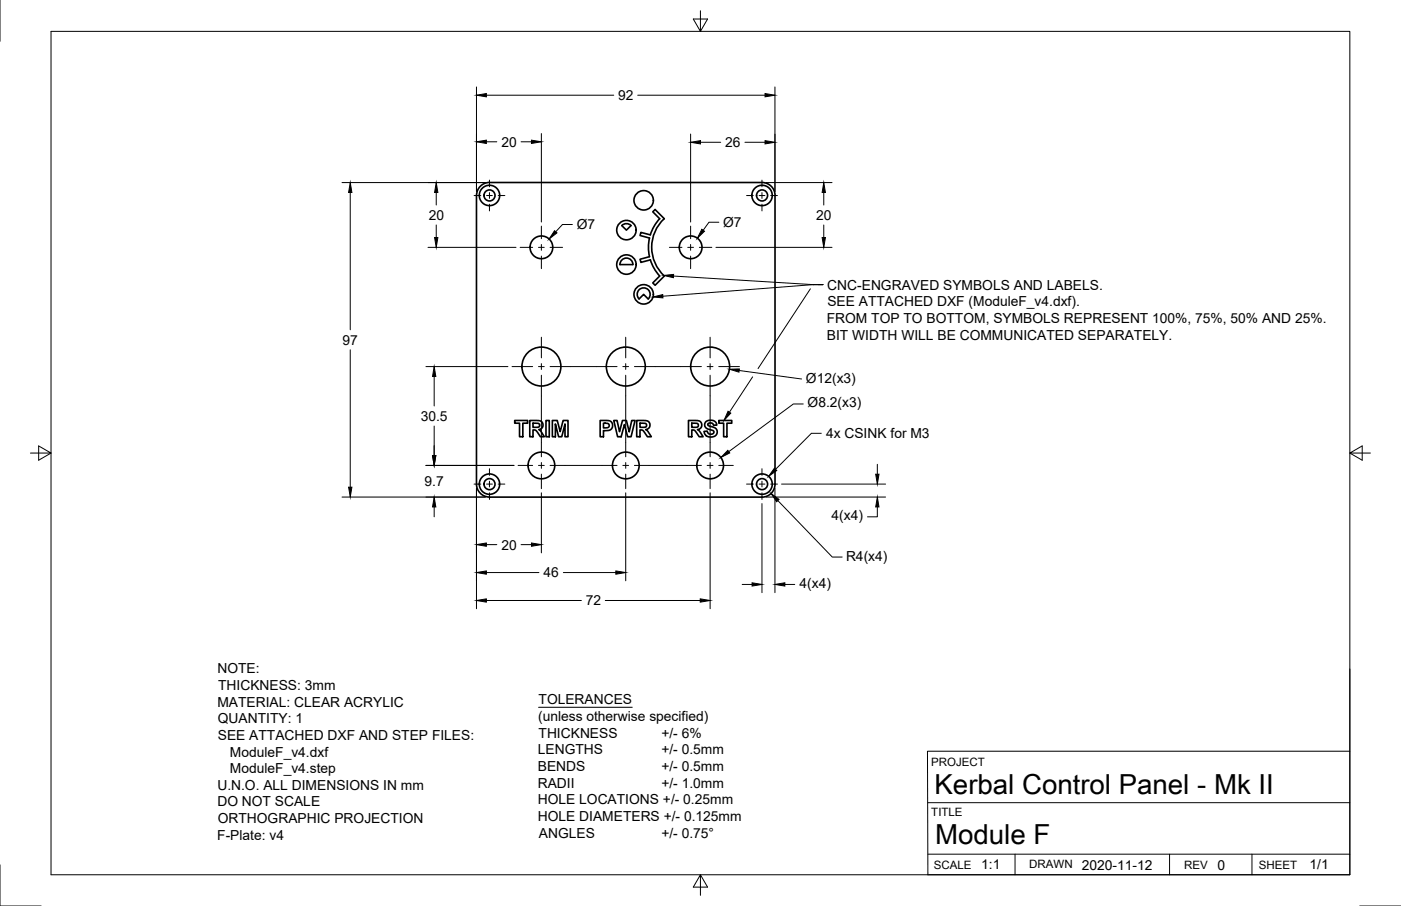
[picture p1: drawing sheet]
<svg xmlns="http://www.w3.org/2000/svg" width="432mm" height="279mm" viewBox="0 0 432 279" stroke-linecap="round" stroke-linejoin="round" font-family="sans-serif">
<!-- layer: Visible -->
<g fill="none" stroke="#000" stroke-width=".51">
<path d="M191.6 69.6a1.95 1.95 0 0 1 2.9 0l-1.4 1.4zM191.1 81.6h4M191.1 81.6a2 2 0 0 1 2-2 2 2 0 0 1 2 2M197 92.2l1.4-1.4 1.4 1.4M197 92.2a2 2 0 0 1 0-2.8 2 2 0 0 1 2.8 0 2 2 0 0 1 0 2.8M204.7 85.1a12 12 0 0 1 0-17.7l-2.8-2.8-.7 .7 2.1 2.2a12.6 12.6 0 0 0-2.9 4.9l-2.9-.7-.2 .9 2.9 .8a13.1 13.1 0 0 0 0 5.8l-2.9 .7 .2 1 2.9-.8a12.9 12.9 0 0 0 2.9 5l-2.1 2.1 .7 .8 2.8-2.9M158.6 129.7h4v.8h-1.5v4.2h-1v-4.2h-1.5zM163.3 129.7h2.8l1.1 .6 .2 .7-.2 .7-.5 .6-.6 .2 .7 .7 1 1.5h-1.2l-.8-1.1a1.39 1.39 0 0 0-1.5-1v2.1h-1zM164.3 130.5l1.7 .1 .3 .4a.81 .81 0 0 1-.4 .8 .81 .81 0 0 1-.9 0h-.7zM168.3 129.7h1v5h-1zM170.2 129.7h1.5l1 3.4 .9-3.4h1.5v5h-1v-4l-1 4h-.9l-1-4v4h-1zM185 129.7l2.8 .1 .6 .3 .4 .7v.9l-.7 .9-2.1 .2v1.9h-1z"/>
<path d="M186 130.5l1.4 .1 .4 .6a.88 .88 0 0 1-1.3 .8h-.5zM189.2 129.7h1l.7 3.4 1-3.4h1.2l.8 3.5 .8-3.5h1l-1.2 5h-1.1l-1-3.8-.9 3.8h-1.1zM196.2 129.7h2.7l1.1 .4 .3 .8-.1 .8-.5 .6-.7 .2 .8 .7 .9 1.5h-1.2l-.7-1.1a1.38 1.38 0 0 0-1.5-1v2.1h-1.1zM197.3 130.5h.7a.94 .94 0 0 1 1.2 .4l.1 .1a.74 .74 0 0 1-1.1 .8h-.9zM212.2 129.7h2.7l1.1 .5 .3 .6-.1 .9-.6 .6-.6 .2 .8 .7 .9 1.5h-1.2l-.7-1.1a1.35 1.35 0 0 0-1.6-1v2.1h-1zM213.2 130.5h.8a.96 .96 0 0 1 1.2 .4v.1a.74 .74 0 0 1-1 .8h-1zM217.5 130.1l1.5-.5 1.4 .4 .5 1.1h-1l-.3-.5-.4-.2-.9 .2-.2 .4 .4 .3 2 .7 .4 .4 .2 .8-.4 1-.9 .5h-1.3l-1-.5-.5-1.1 1-.2 .3 .8 .8 .2 .8-.2 .1-.5a1.21 1.21 0 0 0-1.4-.8l-1-.4-.3-.5-.1-.8zM221.6 129.7h3.9v.8h-1.5v4.2h-1v-4.2h-1.4zM150.9 153.3a4 4 0 0 1-4-4v-89a4 4 0 0 1 4-4h84a4 4 0 0 1 4 4v89a4 4 0 0 1-4 4h-84"/>
<circle cx="150.9" cy="60.3" r="1.7"/>
<circle cx="150.9" cy="60.3" r="3.1"/>
<circle cx="166.9" cy="76.3" r="3.5"/>
<circle cx="193.1" cy="71" r="3"/>
<circle cx="198.4" cy="61.8" r="3"/>
<circle cx="212.9" cy="76.3" r="3.5"/>
<circle cx="234.9" cy="60.3" r="1.7"/>
<circle cx="234.9" cy="60.3" r="3.1"/>
<circle cx="193.1" cy="81.6" r="3"/>
<circle cx="198.4" cy="90.8" r="3"/>
<circle cx="166.9" cy="113" r="6"/>
<circle cx="192.9" cy="113" r="6"/>
<circle cx="218.9" cy="113" r="6"/>
<circle cx="150.9" cy="149.3" r="1.7"/>
<circle cx="150.9" cy="149.3" r="3.1"/>
<circle cx="166.9" cy="143.5" r="4.1"/>
<circle cx="192.9" cy="143.5" r="4.1"/>
<circle cx="218.9" cy="143.5" r="4.1"/>
<circle cx="234.9" cy="149.3" r="1.7"/>
<circle cx="234.9" cy="149.3" r="3.1"/>
</g>
<!-- layer: Border -->
<path d="M0 0v12.7M15.7 9.7h400.3v260.1h-400.3zM215.9 3.3v6.4l-2.2-3.8h4.4l-2.2 3.8M9.4 139.7h6.3l-3.8-2.2v4.4l3.8-2.2M416 139.7l3.8 2.2v-4.4l-3.8 2.2h6.4M0 266.7v12.7h12.7M215.9 269.8l2.2 3.8h-4.4l2.2-3.8v6.3M419.1 279.4h12.7" fill="none" stroke="#000" stroke-width=".31"/>
<!-- layer: Titleblock -->
<path d="M416 206.3v63.5h-130l-.1-38.1h130.1M286 247.5h130M286 263.4h130M312.8 263.4v6.4M360.5 263.4v6.4M385.9 263.4v6.4" fill="none" stroke="#000" stroke-width=".31"/>
<!-- layer: Center Lines -->
<g fill="none" stroke="#000" stroke-width=".31">
<path d="M150.9 55.5v2.1M150.9 59.4v1.8M234.8 55.5v2.1M234.8 59.4v1.8M146.1 60.3h2.1M150 60.3h1.7M150.9 63v2M153.5 60.3h2.1M160.3 76.3h3.9M166 76.3h1.7M166.9 69.7v3.9M166.9 75.4v1.8"/>
<path d="M166.9 79v3.8M169.5 76.3h3.9M206.3 76.3h3.9M212 76.3h1.7M212.9 69.7v3.9M212.9 75.4v1.8M212.9 79v3.8M215.5 76.3h3.9M230.1 60.3h2.1M234 60.3h1.8M234.8 63v2M237.5 60.3h2.1"/>
<path d="M157.8 113.1h6.4M166 113.1h1.7M166.9 104v6.4M166.9 112.1v1.8M166.9 115.7v6.4M169.5 113.1h6.4M183.8 113.1h6.4M192 113.1h1.7M192.8 104v6.4M192.8 112.1v1.8M192.8 115.7v6.4M195.5 113.1h6.4"/>
<path d="M209.8 113.1h6.4M218 113.1h1.8M218.9 104v6.4M218.9 112.1v1.8M218.9 115.7v6.4M221.5 113.1h6.4M166.9 136.4v4.5M192.8 136.4v4.5M218.9 136.4v4.5M146.1 149.3h2.1M150 149.3h1.7M150.9 144.5v2.1"/>
<path d="M150.9 148.4v1.8M150.9 152v2M153.5 149.3h2.1M159.7 143.5h4.5M166 143.5h1.7M166.9 142.6v1.8M166.9 146.2v4.5M169.5 143.5h4.5M185.7 143.5h4.5M192 143.5h1.7M192.8 142.6v1.8M192.8 146.2v4.5"/>
<path d="M195.5 143.5h4.5M211.7 143.5h4.5M218 143.5h1.8M218.9 142.6v1.8M218.9 146.2v4.5M221.5 143.5h4.5M230.1 149.3h2.1M234 149.3h1.8M234.8 144.5v2.1M234.8 148.4v1.8M234.8 152v2M237.5 149.3h2.1"/>
</g>
<!-- layer: Dimensions -->
<g fill="none" stroke="#000" stroke-width=".31">
<path d="M146.9 26.8v32.2M149.9 29.4h39.3M196.6 29.4h39.2M238.8 26.8v32.2M105.4 56.3h44.2M107.9 59.4v42.3M134.5 59.4v3.8M149.9 43.7h3.2M160.6 43.7h3.2M166.9 41.2v27.3M212.9 41.3v27.2M215.9 43.9h6.2"/>
<path d="M229.6 43.9h6.2M236.1 56.3h20.3M253.9 59.4v3.8M131.9 76.3h27.1M134.5 69.4v3.9M176.4 69.2h-3l-2.1 2.3M220.7 76.3h35.7M221.6 68.5h-3.1l-1.8 2.5M253.9 69.4v3.9M107.9 107.9v42.3M131.3 113.1h25.2M133.8 116.1v9.1"/>
<path d="M227.8 114.3l19.3 2.6M133.8 131.4v9.1M247.6 124.6h-3.1l-19.9 14.7M105.4 153.3h44.2M131.3 143.5h27.1M133.8 156.3v3.1M146.9 150.6v37.1M166.9 152v18.5M192.8 152v27.1M218.9 152v35.7M234.8 155.3v27.5M236.1 153.3h36.8"/>
<path d="M238.8 150.6v32.2M239.7 154.4l16.8 17.4h3.1M240.9 149.3h32M270.4 156.3v3.1h-3M270.4 143.2v3M149.9 168h3.2M149.9 176.6h16.2M160.6 168h3.2M173.6 176.6h16.2M149.9 185.2h29.3M186.5 185.2h29.3M228.7 180.2h3.1"/>
<path d="M241.9 180.2h3"/>
</g>
<g fill="#000" stroke="#000" stroke-width=".31">
<path d="M146.9 29.4l3-.5v1zM235.8 28.9l3 .5-3 .5zM107.9 56.3l.6 3.1h-1.1zM134.5 56.3l.5 3.1h-1.1zM146.9 43.7l3-.5v1zM163.8 43.2l3.1 .5-3.1 .5zM212.9 43.9l3-.5v1zM235.8 43.4l3 .5-3 .5zM253.9 56.3l.5 3.1h-1zM133.9 73.3h1.1l-.5 3zM170.9 71.1l.8 .7-2.5 1.9zM216.3 70.7l.8 .6-2.2 2.2z"/>
<path d="M253.4 73.3h1l-.5 3zM133.8 113.1l.5 3h-1zM224.8 113.9l3.1-.1-.1 1zM224.3 138.9l.6 .8-2.7 1.4zM107.4 150.2h1.1l-.6 3.1zM133.8 153.3l.5 3h-1zM133.3 140.5h1l-.5 3zM237.6 152.2l2.5 1.8-.7 .7zM269.9 146.2h1l-.5 3.1zM270.4 153.3l.5 3h-1zM146.9 168l3-.6v1.1zM146.9 176.6l3-.5v1z"/>
<path d="M163.8 167.4l3.1 .6-3.1 .5zM189.8 176.1l3 .5-3 .5zM231.8 179.7l3 .5-3 .5zM238.8 180.2l3.1-.5v1zM146.9 185.2l3-.5v1zM215.8 184.7l3.1 .5-3.1 .5z"/>
</g>
<!-- layer: Annotations -->
<path d="M201.3 91.6l3-.8v1.1zM204.5 84.9l3.1-.3-.1 1zM224.4 126.8l.8 .6-2.1 2.3zM238.7 144.4l.7 .7-2.5 1.8z" fill="#000" stroke="#000" stroke-width=".31"/>
<path d="M207.6 85.1l43 2.7h3.1M249.8 89.1l-16.2 24.6M250.6 87.8h.1M252.1 87.8h1.6M253.7 87.8h-3.1l-46.3 3.6M232 116.2l-7.2 10.9M253.1 133.6h-3l-11.1 11.1M166 218.1h28.9" fill="none" stroke="#000" stroke-width=".31"/>
<!-- layer: Phantom Lines -->
<path d="M175.9 113.1h7.9M201.9 113.1h7.9M166.9 122.1v14.3M192.8 122.1v14.3M218.9 122.1v14.3M174 143.5h11.7M200 143.5h11.7" fill="none" stroke="#000" stroke-width=".31"/>
<g font-size="8.5">
<text x="288" y="244.8">Kerbal Control Panel - Mk II</text>
<text x="288.2" y="260.2">Module F</text>
</g>
<g font-size="4.3">
<text x="190.5" y="30.8">92</text>
<text x="154.5" y="45.2">20</text>
<text x="223.5" y="45.4">26</text>
<text x="132.1" y="67.8">20</text>
<text x="177.8" y="70.7">Ø7</text>
<text x="222.9" y="70">Ø7</text>
<text x="251.6" y="67.8">20</text>
<text x="255" y="89.3">CNC-ENGRAVED SYMBOLS AND LABELS.</text>
<text x="255" y="94.5">SEE ATTACHED DXF (ModuleF_v4.dxf).</text>
<text x="254.8" y="99.6">FROM TOP TO BOTTOM, SYMBOLS REPRESENT 100%, 75%, 50% AND 25%.</text>
<text x="105.6" y="106.3">97</text>
<text x="254.9" y="104.7">BIT WIDTH WILL BE COMMUNICATED SEPARATELY.</text>
<text x="248.4" y="118">Ø12(x3)</text>
<text x="248.9" y="125.7">Ø8.2(x3)</text>
<text x="129.7" y="129.8">30.5</text>
<text x="254.6" y="135.2">4x CSINK for M3</text>
<text x="130.9" y="149.8">9.7</text>
<text x="256.3" y="160.5">4(x4)</text>
<text x="154.5" y="169.5">20</text>
<text x="260.8" y="172.9">R4(x4)</text>
<text x="167.6" y="178.1">46</text>
<text x="246.4" y="181.3">4(x4)</text>
<text x="180.5" y="186.7">72</text>
<text x="67" y="207.7">NOTE:</text>
<text x="67.2" y="212.8">THICKNESS: 3mm</text>
<text x="67" y="218">MATERIAL: CLEAR ACRYLIC</text>
<text x="166" y="217.2">TOLERANCES</text>
<text x="67.1" y="223.1">QUANTITY: 1</text>
<text x="165.8" y="222.3">(unless otherwise specified)</text>
<text x="166" y="227.5">THICKNESS</text>
<text x="203.9" y="227.5">+/- 6%</text>
<text x="67.1" y="228.2">SEE ATTACHED DXF AND STEP FILES:</text>
<text x="70.9" y="233.3">ModuleF_v4.dxf</text>
<text x="165.8" y="232.6">LENGTHS</text>
<text x="203.9" y="232.6">+/- 0.5mm</text>
<text x="70.9" y="238.4">ModuleF_v4.step</text>
<text x="165.8" y="237.7">BENDS</text>
<text x="203.9" y="237.7">+/- 0.5mm</text>
<text x="67" y="243.6">U.N.O. ALL DIMENSIONS IN mm</text>
<text x="165.8" y="242.9">RADII</text>
<text x="203.9" y="242.9">+/- 1.0mm</text>
<text x="67" y="248.7">DO NOT SCALE</text>
<text x="165.8" y="248">HOLE LOCATIONS +/- 0.25mm</text>
<text x="67.1" y="253.8">ORTHOGRAPHIC PROJECTION</text>
<text x="165.8" y="253.1">HOLE DIAMETERS +/- 0.125mm</text>
<text x="67" y="258.9">F-Plate: v4</text>
<text x="166.1" y="258.3">ANGLES</text>
<text x="203.9" y="258.3">+/- 0.75°</text>
<text x="302.4" y="267.9">1:1</text>
<text x="333.4" y="268.2">2020-11-12</text>
<text x="375.2" y="268.2">0</text>
<text x="403.6" y="268">1/1</text>
</g>
<g font-size="3.5">
<text x="287" y="236.2">PROJECT</text>
<text x="287" y="251.5">TITLE</text>
<text x="287.8" y="267.8">SCALE</text>
<text x="317.2" y="267.8">DRAWN</text>
<text x="365" y="267.9">REV</text>
<text x="388" y="267.9">SHEET</text>
</g>
</svg>
